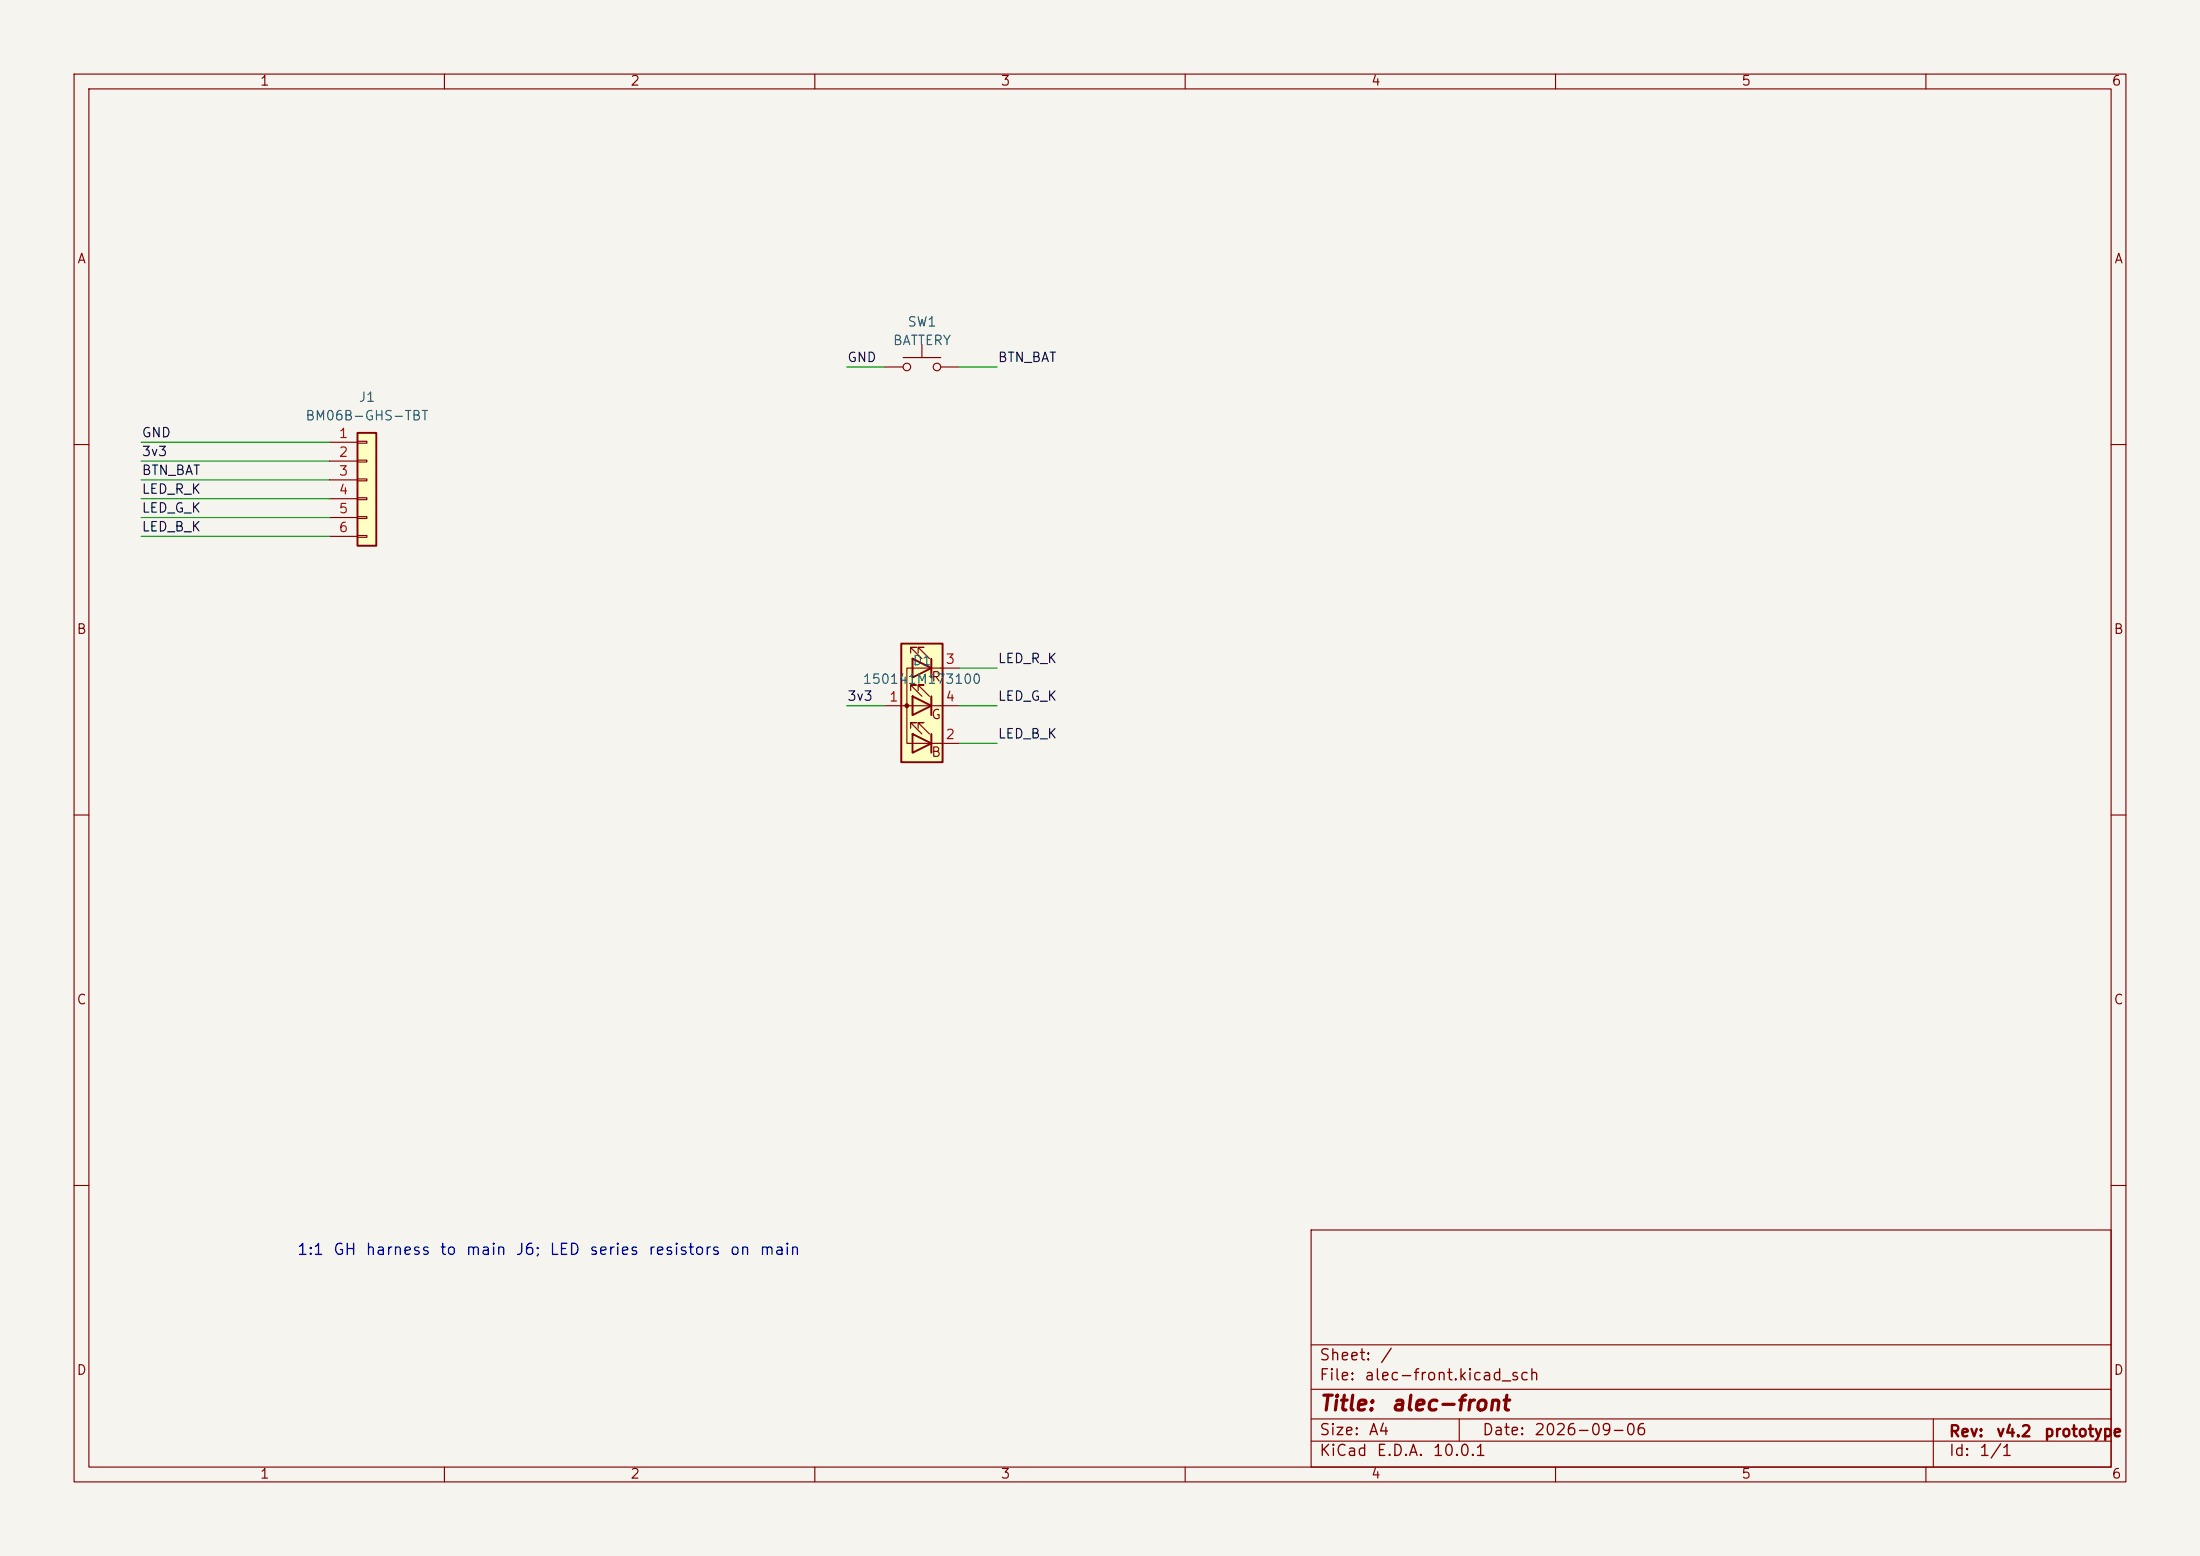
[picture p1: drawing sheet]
(kicad_sch
 (version 20250114)
 (generator "eeschema")
 (paper "A4")
 (lib_symbols
  (symbol
   "Connector_Generic:Conn_01x06"
   (pin_names
    (offset 1.016) (hide yes)) (exclude_from_sim no) (in_bom yes) (on_board yes)
   (in_pos_files yes)
   (duplicate_pin_numbers_are_jumpers no)
   (property
    "Reference"
    "J" (at 0 7.62 0) (show_name no) (do_not_autoplace no) (effects (font (size 1.27 1.27))))
   (property
    "Value"
    "Conn_01x06" (at 0 -10.16 0) (show_name no) (do_not_autoplace no) (effects (font (size 1.27 1.27))))
   (property
    "Footprint"
    "" (at 0 0 0) (show_name no) (do_not_autoplace no) (hide yes) (effects (font (size 1.27 1.27))))
   (property
    "Datasheet"
    "" (at 0 0 0) (show_name no) (do_not_autoplace no) (hide yes) (effects (font (size 1.27 1.27))))
   (property
    "Description"
    "Generic connector, single row, 01x06, script generated (kicad-library-utils/schlib/autogen/connector/)" (at 0 0 0) (show_name no) (do_not_autoplace no) (hide yes) (effects (font (size 1.27 1.27))))
   (property
    "ki_keywords"
    "connector" (at 0 0 0) (show_name no) (do_not_autoplace no) (hide yes) (effects (font (size 1.27 1.27))))
   (property
    "ki_fp_filters"
    "Connector*:*_1x??_*" (at 0 0 0) (show_name no) (do_not_autoplace no) (hide yes) (effects (font (size 1.27 1.27))))
   (symbol
    "Conn_01x06_1_1"
    (rectangle (start -1.27 6.35) (end 1.27 -8.89) (stroke (width 0.254) (type default)) (fill (type background)))
    (rectangle (start -1.27 5.207) (end 0 4.953) (stroke (width 0.1524) (type default)) (fill (type none)))
    (rectangle (start -1.27 2.667) (end 0 2.413) (stroke (width 0.1524) (type default)) (fill (type none)))
    (rectangle (start -1.27 0.127) (end 0 -0.127) (stroke (width 0.1524) (type default)) (fill (type none)))
    (rectangle (start -1.27 -2.413) (end 0 -2.667) (stroke (width 0.1524) (type default)) (fill (type none)))
    (rectangle (start -1.27 -4.953) (end 0 -5.207) (stroke (width 0.1524) (type default)) (fill (type none)))
    (rectangle (start -1.27 -7.493) (end 0 -7.747) (stroke (width 0.1524) (type default)) (fill (type none)))
    (pin
    passive
    line (at -5.08 5.08 0) (length 3.81) (name
    "Pin_1" (effects (font (size 1.27 1.27)))) (number
    "1" (effects (font (size 1.27 1.27)))))
    (pin
    passive
    line (at -5.08 2.54 0) (length 3.81) (name
    "Pin_2" (effects (font (size 1.27 1.27)))) (number
    "2" (effects (font (size 1.27 1.27)))))
    (pin
    passive
    line (at -5.08 0 0) (length 3.81) (name
    "Pin_3" (effects (font (size 1.27 1.27)))) (number
    "3" (effects (font (size 1.27 1.27)))))
    (pin
    passive
    line (at -5.08 -2.54 0) (length 3.81) (name
    "Pin_4" (effects (font (size 1.27 1.27)))) (number
    "4" (effects (font (size 1.27 1.27)))))
    (pin
    passive
    line (at -5.08 -5.08 0) (length 3.81) (name
    "Pin_5" (effects (font (size 1.27 1.27)))) (number
    "5" (effects (font (size 1.27 1.27)))))
    (pin
    passive
    line (at -5.08 -7.62 0) (length 3.81) (name
    "Pin_6" (effects (font (size 1.27 1.27)))) (number
    "6" (effects (font (size 1.27 1.27))))))
   (embedded_fonts no))
  (symbol
   "Switch:SW_Push"
   (pin_numbers (hide yes))
   (pin_names
    (offset 1.016) (hide yes)) (exclude_from_sim no) (in_bom yes) (on_board yes)
   (in_pos_files yes)
   (duplicate_pin_numbers_are_jumpers no)
   (property
    "Reference"
    "SW" (at 1.27 2.54 0) (show_name no) (do_not_autoplace no) (effects (font (size 1.27 1.27)) (justify left)))
   (property
    "Value"
    "SW_Push" (at 0 -1.524 0) (show_name no) (do_not_autoplace no) (effects (font (size 1.27 1.27))))
   (property
    "Footprint"
    "" (at 0 5.08 0) (show_name no) (do_not_autoplace no) (hide yes) (effects (font (size 1.27 1.27))))
   (property
    "Datasheet"
    "" (at 0 5.08 0) (show_name no) (do_not_autoplace no) (hide yes) (effects (font (size 1.27 1.27))))
   (property
    "Description"
    "Push button switch, generic, two pins" (at 0 0 0) (show_name no) (do_not_autoplace no) (hide yes) (effects (font (size 1.27 1.27))))
   (property
    "ki_keywords"
    "switch normally-open pushbutton push-button" (at 0 0 0) (show_name no) (do_not_autoplace no) (hide yes) (effects (font (size 1.27 1.27))))
   (symbol
    "SW_Push_0_1"
    (circle (center -2.032 0) (radius 0.508) (stroke (width 0) (type default)) (fill (type none)))
    (polyline (pts (xy 0 1.27) (xy 0 3.048)) (stroke (width 0) (type default)) (fill (type none)))
    (circle (center 2.032 0) (radius 0.508) (stroke (width 0) (type default)) (fill (type none)))
    (polyline (pts (xy 2.54 1.27) (xy -2.54 1.27)) (stroke (width 0) (type default)) (fill (type none)))
    (pin
    passive
    line (at -5.08 0 0) (length 2.54) (name
    "1" (effects (font (size 1.27 1.27)))) (number
    "1" (effects (font (size 1.27 1.27)))))
    (pin
    passive
    line (at 5.08 0 180) (length 2.54) (name
    "2" (effects (font (size 1.27 1.27)))) (number
    "2" (effects (font (size 1.27 1.27))))))
   (embedded_fonts no))
  (symbol
   "Review:WE_150141M173100"
   (pin_names
    (offset 0) (hide yes)) (exclude_from_sim no) (in_bom yes) (on_board yes)
   (in_pos_files yes)
   (duplicate_pin_numbers_are_jumpers no)
   (property
    "Reference"
    "D" (at -0 9.398 0) (show_name no) (do_not_autoplace no) (effects (font (size 1.27 1.27))))
   (property
    "Value"
    "WE_150141M173100" (at -0 -8.89 0) (show_name no) (do_not_autoplace no) (effects (font (size 1.27 1.27))))
   (property
    "Footprint"
    "" (at -0 -1.27 0) (show_name no) (do_not_autoplace no) (hide yes) (effects (font (size 1.27 1.27))))
   (property
    "Datasheet"
    "" (at -0 -1.27 0) (show_name no) (do_not_autoplace no) (hide yes) (effects (font (size 1.27 1.27))))
   (property
    "Description"
    "RGB LED, red/green/blue/anode" (at -0 0 0) (show_name no) (do_not_autoplace no) (hide yes) (effects (font (size 1.27 1.27))))
   (property
    "ki_keywords"
    "LED RGB diode" (at -0 0 0) (show_name no) (do_not_autoplace no) (hide yes) (effects (font (size 1.27 1.27))))
   (property
    "ki_fp_filters"
    "LED* LED_SMD:* LED_THT:*" (at -0 0 0) (show_name no) (do_not_autoplace no) (hide yes) (effects (font (size 1.27 1.27))))
   (symbol
    "WE_150141M173100_0_0"
    (text
    "R" (at 1.905 3.81 0) (effects (font (size 1.27 1.27))))
    (text
    "G" (at 1.905 -1.27 0) (effects (font (size 1.27 1.27))))
    (text
    "B" (at 1.905 -6.35 0) (effects (font (size 1.27 1.27)))))
   (symbol
    "WE_150141M173100_0_1"
    (polyline (pts (xy 1.27 6.35) (xy 1.27 3.81)) (stroke (width 0.254) (type default)) (fill (type none)))
    (polyline (pts (xy 1.27 6.35) (xy 1.27 3.81) (xy 1.27 3.81)) (stroke (width 0) (type default)) (fill (type none)))
    (polyline (pts (xy 1.27 5.08) (xy 2.54 5.08)) (stroke (width 0) (type default)) (fill (type none)))
    (polyline (pts (xy 1.27 5.08) (xy -1.27 5.08)) (stroke (width 0) (type default)) (fill (type none)))
    (polyline (pts (xy 1.27 1.27) (xy 1.27 -1.27)) (stroke (width 0.254) (type default)) (fill (type none)))
    (polyline (pts (xy 1.27 1.27) (xy 1.27 -1.27) (xy 1.27 -1.27)) (stroke (width 0) (type default)) (fill (type none)))
    (polyline (pts (xy 1.27 0) (xy 2.54 0)) (stroke (width 0) (type default)) (fill (type none)))
    (polyline (pts (xy 1.27 -3.81) (xy 1.27 -6.35)) (stroke (width 0.254) (type default)) (fill (type none)))
    (polyline (pts (xy 1.27 -5.08) (xy 2.54 -5.08)) (stroke (width 0) (type default)) (fill (type none)))
    (polyline (pts (xy 1.27 -5.08) (xy -1.27 -5.08)) (stroke (width 0) (type default)) (fill (type none)))
    (polyline (pts (xy 1.016 6.35) (xy -0.508 7.874) (xy 0.254 7.874) (xy -0.508 7.874) (xy -0.508 7.112)) (stroke (width 0) (type default)) (fill (type none)))
    (polyline (pts (xy 1.016 1.27) (xy -0.508 2.794) (xy 0.254 2.794) (xy -0.508 2.794) (xy -0.508 2.032)) (stroke (width 0) (type default)) (fill (type none)))
    (polyline (pts (xy 1.016 -3.81) (xy -0.508 -2.286) (xy 0.254 -2.286) (xy -0.508 -2.286) (xy -0.508 -3.048)) (stroke (width 0) (type default)) (fill (type none)))
    (polyline (pts (xy -0 6.35) (xy -1.524 7.874) (xy -0.762 7.874) (xy -1.524 7.874) (xy -1.524 7.112)) (stroke (width 0) (type default)) (fill (type none)))
    (polyline (pts (xy -0 1.27) (xy -1.524 2.794) (xy -0.762 2.794) (xy -1.524 2.794) (xy -1.524 2.032)) (stroke (width 0) (type default)) (fill (type none)))
    (polyline (pts (xy -0 -3.81) (xy -1.524 -2.286) (xy -0.762 -2.286) (xy -1.524 -2.286) (xy -1.524 -3.048)) (stroke (width 0) (type default)) (fill (type none)))
    (polyline (pts (xy -1.27 6.35) (xy -1.27 3.81) (xy 1.27 5.08) (xy -1.27 6.35)) (stroke (width 0.254) (type default)) (fill (type none)))
    (rectangle (start -1.27 6.35) (end -1.27 6.35) (stroke (width 0) (type default)) (fill (type none)))
    (rectangle (start -1.27 3.81) (end -1.27 6.35) (stroke (width 0) (type default)) (fill (type none)))
    (polyline (pts (xy -1.27 1.27) (xy -1.27 -1.27) (xy 1.27 0) (xy -1.27 1.27)) (stroke (width 0.254) (type default)) (fill (type none)))
    (rectangle (start -1.27 1.27) (end -1.27 1.27) (stroke (width 0) (type default)) (fill (type none)))
    (polyline (pts (xy -1.27 0) (xy 1.27 0)) (stroke (width 0) (type default)) (fill (type none)))
    (polyline (pts (xy -1.27 0) (xy -2.54 0)) (stroke (width 0) (type default)) (fill (type none)))
    (rectangle (start -1.27 -1.27) (end -1.27 1.27) (stroke (width 0) (type default)) (fill (type none)))
    (polyline (pts (xy -1.27 -3.81) (xy -1.27 -6.35) (xy 1.27 -5.08) (xy -1.27 -3.81)) (stroke (width 0.254) (type default)) (fill (type none)))
    (polyline (pts (xy -1.27 -5.08) (xy -2.032 -5.08) (xy -2.032 5.08) (xy -1.27 5.08)) (stroke (width 0) (type default)) (fill (type none)))
    (circle (center -2.032 0) (radius 0.254) (stroke (width 0) (type default)) (fill (type outline)))
    (rectangle (start -2.794 8.382) (end 2.794 -7.62) (stroke (width 0.254) (type default)) (fill (type background))))
   (symbol
    "WE_150141M173100_1_1"
    (pin
    passive
    line (at 5.08 5.08 180) (length 2.54) (name
    "RK" (effects (font (size 1.27 1.27)))) (number
    "3" (effects (font (size 1.27 1.27)))))
    (pin
    passive
    line (at 5.08 0 180) (length 2.54) (name
    "GK" (effects (font (size 1.27 1.27)))) (number
    "4" (effects (font (size 1.27 1.27)))))
    (pin
    passive
    line (at 5.08 -5.08 180) (length 2.54) (name
    "BK" (effects (font (size 1.27 1.27)))) (number
    "2" (effects (font (size 1.27 1.27)))))
    (pin
    passive
    line (at -5.08 0 0) (length 2.54) (name
    "A" (effects (font (size 1.27 1.27)))) (number
    "1" (effects (font (size 1.27 1.27))))))
   (embedded_fonts no)))
 (title_block
  (title "alec-front")
  (date "2026-09-06")
  (rev "v4.2 prototype"))
 (wire
  (pts (xy 44.45 59.69) (xy 19.050000000000004 59.69))
  (stroke (width 0) (type default)))
 (label
  "GND"
  (at 19.0500 59.6900 0)
  (effects (font (size 1.27 1.27)) (justify left bottom)))
 (wire
  (pts (xy 44.45 62.23) (xy 19.050000000000004 62.23))
  (stroke (width 0) (type default)))
 (label
  "3v3"
  (at 19.0500 62.2300 0)
  (effects (font (size 1.27 1.27)) (justify left bottom)))
 (wire
  (pts (xy 44.45 64.77) (xy 19.050000000000004 64.77))
  (stroke (width 0) (type default)))
 (label
  "BTN_BAT"
  (at 19.0500 64.7700 0)
  (effects (font (size 1.27 1.27)) (justify left bottom)))
 (wire
  (pts (xy 44.45 67.31) (xy 19.050000000000004 67.31))
  (stroke (width 0) (type default)))
 (label
  "LED_R_K"
  (at 19.0500 67.3100 0)
  (effects (font (size 1.27 1.27)) (justify left bottom)))
 (wire
  (pts (xy 44.45 69.85) (xy 19.050000000000004 69.85))
  (stroke (width 0) (type default)))
 (label
  "LED_G_K"
  (at 19.0500 69.8500 0)
  (effects (font (size 1.27 1.27)) (justify left bottom)))
 (wire
  (pts (xy 44.45 72.39) (xy 19.050000000000004 72.39))
  (stroke (width 0) (type default)))
 (label
  "LED_B_K"
  (at 19.0500 72.3900 0)
  (effects (font (size 1.27 1.27)) (justify left bottom)))
 (symbol
  (lib_id "Connector_Generic:Conn_01x06")
  (at 49.53 64.77 0)
  (unit 1)
  (in_bom yes)
  (on_board yes)
  (dnp no)
  (property
   "Reference"
   "J1" (at 49.53 53.69 0) (effects (font (size 1.27 1.27))))
  (property
   "Value"
   "BM06B-GHS-TBT" (at 49.53 56.19 0) (effects (font (size 1.27 1.27))))
  (property
   "Footprint"
   "Connector_JST:JST_GH_BM06B-GHS-TBT_1x06-1MP_P1.25mm_Vertical" (at 49.53 64.77 0) (effects (font (size 1.27 1.27)) (hide yes)))
  (property
   "Datasheet"
   "https://www.jst-mfg.com/product/pdf/eng/eGH.pdf" (at 49.53 64.77 0) (effects (font (size 1.27 1.27)) (hide yes)))
  (property
   "MPN"
   "BM06B-GHS-TBT(LF)(SN)" (at 49.53 64.77 0) (effects (font (size 1.27 1.27)) (hide yes)))
  (instances (project
    "alec-front" (path
    "/1eb82ce5-259c-53ff-9d44-154e7eab28f6" (reference "J1") (unit 1))))
  (exclude_from_sim yes)
  (pin
   "1")
  (pin
   "2")
  (pin
   "3")
  (pin
   "4")
  (pin
   "5")
  (pin
   "6")
 (property "Manufacturer" "JST" (at 0 0 0) (effects (font (size 1.27 1.27)) (hide yes)))
 (property "LCSC#" "C189892" (at 0 0 0) (effects (font (size 1.27 1.27)) (hide yes))))
 (wire
  (pts (xy 119.38 49.53) (xy 114.3 49.53))
  (stroke (width 0) (type default)))
 (label
  "GND"
  (at 114.3000 49.5300 0)
  (effects (font (size 1.27 1.27)) (justify left bottom)))
 (wire
  (pts (xy 129.54 49.53) (xy 134.62 49.53))
  (stroke (width 0) (type default)))
 (label
  "BTN_BAT"
  (at 134.6200 49.5300 0)
  (effects (font (size 1.27 1.27)) (justify left bottom)))
 (symbol
  (lib_id "Switch:SW_Push")
  (at 124.46 49.53 0)
  (unit 1)
  (in_bom yes)
  (on_board yes)
  (dnp no)
  (property
   "Reference"
   "SW1" (at 124.46 43.53 0) (effects (font (size 1.27 1.27))))
  (property
   "Value"
   "BATTERY" (at 124.46 46.03 0) (effects (font (size 1.27 1.27))))
  (property
   "Footprint"
   "Button_Switch_SMD:SW_SPST_B3U-1000P" (at 124.46 49.53 0) (effects (font (size 1.27 1.27)) (hide yes)))
  (property
   "Datasheet"
   "https://omronfs.omron.com/en_US/ecb/products/pdf/en-b3u.pdf" (at 124.46 49.53 0) (effects (font (size 1.27 1.27)) (hide yes)))
  (property
   "MPN"
   "B3U-1000P" (at 124.46 49.53 0) (effects (font (size 1.27 1.27)) (hide yes)))
  (instances (project
    "alec-front" (path
    "/1eb82ce5-259c-53ff-9d44-154e7eab28f6" (reference "SW1") (unit 1))))
  (pin
   "1")
  (pin
   "2")
 (property "Manufacturer" "Omron Electronics" (at 0 0 0) (effects (font (size 1.27 1.27)) (hide yes)))
 (property "LCSC#" "C231329" (at 0 0 0) (effects (font (size 1.27 1.27)) (hide yes))))
 (wire
  (pts (xy 129.54 90.17) (xy 134.62 90.17))
  (stroke (width 0) (type default)))
 (label
  "LED_R_K"
  (at 134.6200 90.1700 0)
  (effects (font (size 1.27 1.27)) (justify left bottom)))
 (wire
  (pts (xy 129.54 95.25) (xy 134.62 95.25))
  (stroke (width 0) (type default)))
 (label
  "LED_G_K"
  (at 134.6200 95.2500 0)
  (effects (font (size 1.27 1.27)) (justify left bottom)))
 (wire
  (pts (xy 129.54 100.33) (xy 134.62 100.33))
  (stroke (width 0) (type default)))
 (label
  "LED_B_K"
  (at 134.6200 100.3300 0)
  (effects (font (size 1.27 1.27)) (justify left bottom)))
 (wire
  (pts (xy 119.38 95.25) (xy 114.3 95.25))
  (stroke (width 0) (type default)))
 (label
  "3v3"
  (at 114.3000 95.2500 0)
  (effects (font (size 1.27 1.27)) (justify left bottom)))
 (symbol
  (lib_id "Review:WE_150141M173100")
  (at 124.46 95.25 0)
  (unit 1)
  (in_bom yes)
  (on_board yes)
  (dnp no)
  (property
   "Reference"
   "D1" (at 124.46 89.25 0) (effects (font (size 1.27 1.27))))
  (property
   "Value"
   "150141M173100" (at 124.46 91.75 0) (effects (font (size 1.27 1.27))))
  (property
   "Footprint"
   "LED_SMD:LED_RGB_Wuerth-PLCC4_3.2x2.8mm_150141M173100" (at 124.46 95.25 0) (effects (font (size 1.27 1.27)) (hide yes)))
  (property
   "Datasheet"
   "https://www.we-online.com/components/products/datasheet/150141M173100.pdf" (at 124.46 95.25 0) (effects (font (size 1.27 1.27)) (hide yes)))
  (property
   "MPN"
   "150141M173100" (at 124.46 95.25 0) (effects (font (size 1.27 1.27)) (hide yes)))
  (instances (project
    "alec-front" (path
    "/1eb82ce5-259c-53ff-9d44-154e7eab28f6" (reference "D1") (unit 1))))
  (pin
   "3")
  (pin
   "4")
  (pin
   "2")
  (pin
   "1")
 (property "Manufacturer" "Wurth Elektronik" (at 0 0 0) (effects (font (size 1.27 1.27)) (hide yes)))
 (property "LCSC#" "C5342281" (at 0 0 0) (effects (font (size 1.27 1.27)) (hide yes))))
 (text
  "1:1 GH harness to main J6; LED series resistors on main"
  (at 40 170 0)
  (effects (font (size 1.5 1.5)) (justify left bottom))))
